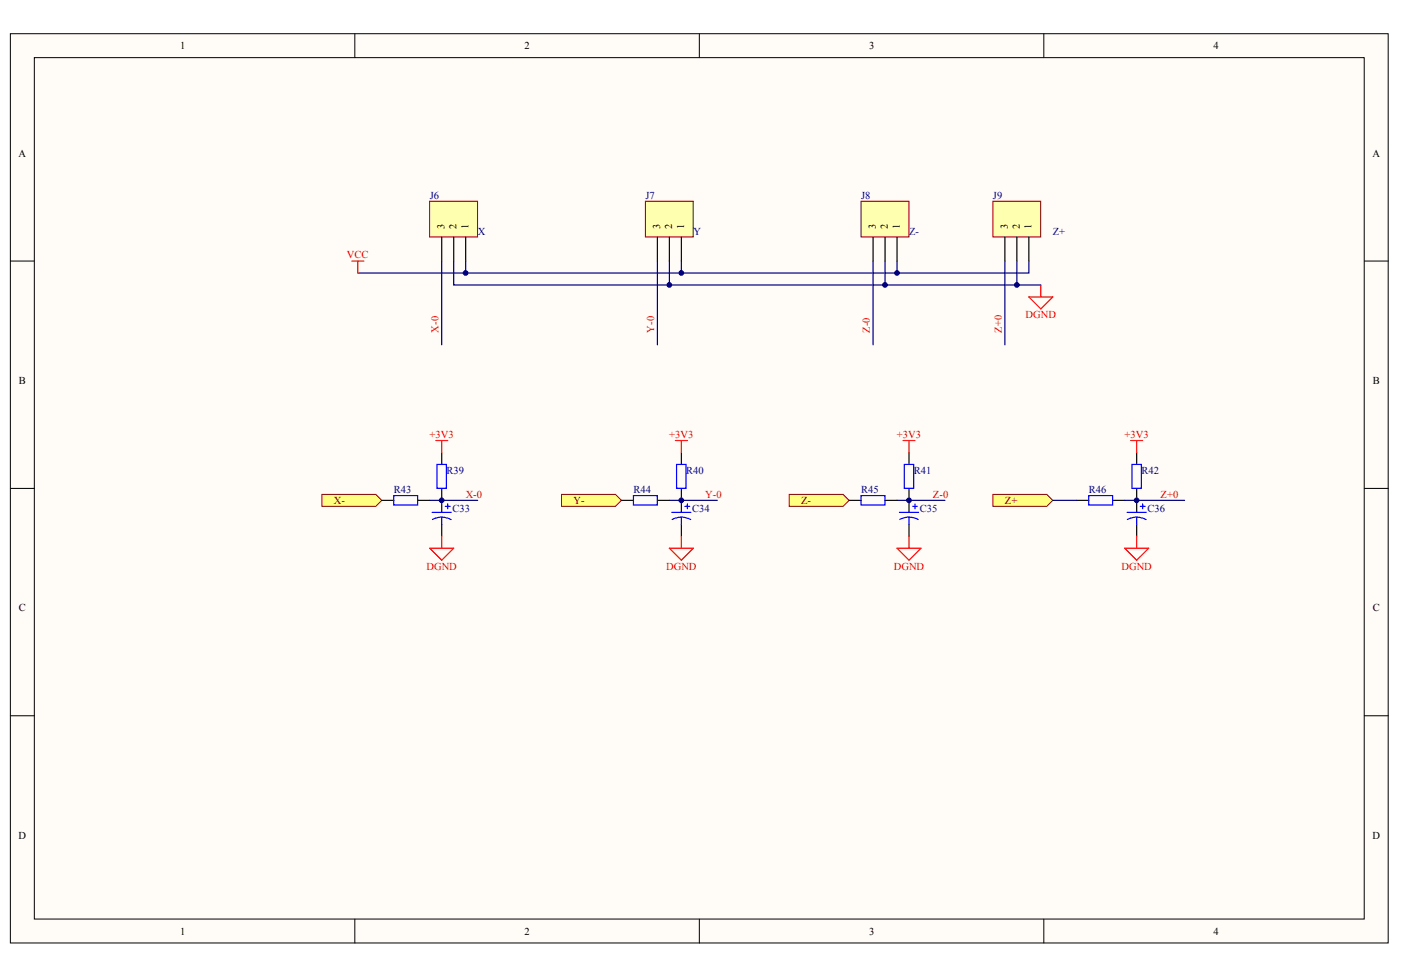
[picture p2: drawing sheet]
<svg xmlns="http://www.w3.org/2000/svg" width="289mm" height="202mm" viewBox="0 0 289 202" stroke-linecap="round" stroke-linejoin="round" font-family="sans-serif">
<g fill="#fffcf8" stroke="#000" stroke-width=".21">
<path d="M2.1 7h284.2v187.5h-284.2z"/>
<path d="M7.1 11.9h274.2v177.7h-274.2z"/>
</g>
<path d="M73.2 7v4.9M144.2 7v4.9M215.3 7v4.9M2.1 53.8h5M281.4 53.8h4.9M2.1 100.7h5M281.4 100.7h4.9M2.1 147.6h5M281.4 147.6h4.9M73.2 189.6v4.9M144.2 189.6v4.9M215.3 189.6v4.9" fill="none" stroke="#000" stroke-width=".21"/>
<path d="M177.6 41.5h9.8v7.4h-9.8z" fill="#ffffb0" stroke="#800000" stroke-width=".21"/>
<path d="M180.1 48.9v4.9M182.5 48.9v4.9M185 48.9v4.9" fill="none" stroke="#000" stroke-width=".25"/>
<path d="M133.1 41.5h9.9v7.4h-9.9z" fill="#ffffb0" stroke="#800000" stroke-width=".21"/>
<path d="M135.6 48.9v4.9M138 48.9v4.9M140.5 48.9v4.9" fill="none" stroke="#000" stroke-width=".25"/>
<path d="M135.6 53.8v17.3M140.5 53.8v2.5M180.1 53.8v17.3M182.5 53.8v5" fill="none" stroke="#000080" stroke-width=".25"/>
<path d="M66.4 102h11.1l1.2 1.2-1.2 1.2h-11.1z" fill-rule="evenodd" fill="#ffff80" stroke="#800000" stroke-width=".21"/>
<path d="M140.5 93.3v2.5M140.5 100.7v5M140.5 108.1v2.5" fill="none" stroke="#000" stroke-width=".25"/>
<path d="M139.5 95.8h2v4.9h-2zM138.5 105.7h4M140.5 106.7l1.2 .2 .7 .3M140.5 106.7l-1.2 .1-.7 .4M140.5 106.7v1.4M141.3 104.4h.9M141.8 104v.9" fill="none" stroke="#00f" stroke-width=".25"/>
<path d="M139.3 90.9h2.5M140.5 90.9v2.4M138 113.1h5l-2.5 2.5zM140.5 110.6v2.5" fill="none" stroke="#f00" stroke-width=".25"/>
<path d="M162.8 102h11.1l1.2 1.2-1.2 1.2h-11.1z" fill-rule="evenodd" fill="#ffff80" stroke="#800000" stroke-width=".21"/>
<path d="M187.5 93.3v2.5M187.5 100.7v5M187.5 108.1v2.5" fill="none" stroke="#000" stroke-width=".25"/>
<path d="M186.5 95.8h1.9v4.9h-1.9zM185.5 105.7h3.9M187.5 106.7l1.2 .2 .7 .3M187.5 106.7l-1.2 .1-.8 .4M187.5 106.7v1.4M188.2 104.4h1M188.7 104v.9" fill="none" stroke="#00f" stroke-width=".25"/>
<path d="M186.2 90.9h2.5M187.5 90.9v2.4M185 113.1h4.9l-2.4 2.5zM187.5 110.6v2.5" fill="none" stroke="#f00" stroke-width=".25"/>
<path d="M185 53.8v2.5h-111.2" fill="none" stroke="#000080" stroke-width=".25"/>
<path d="M115.8 102h11.1l1.3 1.2-1.3 1.2h-11.1z" fill-rule="evenodd" fill="#ffff80" stroke="#800000" stroke-width=".21"/>
<path d="M88.6 41.5h9.9v7.4h-9.9z" fill="#ffffb0" stroke="#800000" stroke-width=".21"/>
<path d="M91.1 48.9v4.9M93.6 48.9v4.9M96 48.9v4.9M91.1 93.3v2.5M78.7 103.2h2.5M86.2 103.2h2.4M91.1 100.7v5M91.1 108.1v2.5M128.2 103.2h2.4M135.6 103.2h2.4M175.1 103.2h2.5M182.5 103.2h2.5" fill="none" stroke="#000" stroke-width=".25"/>
<path d="M91.1 53.8v17.3M93.6 53.8v5h44.4M96 53.8v2.5M138 53.8v5h76.6M88.6 103.2h9.9M138 103.2h9.9M185 103.2h9.9" fill="none" stroke="#000080" stroke-width=".25"/>
<path d="M90.1 95.8h2v4.9h-2zM81.2 102.2h4.9v2h-4.9zM89.1 105.7h4M91.1 106.7l1.2 .2 .7 .3M91.1 106.7l-1.2 .1-.7 .4M91.1 106.7v1.4M91.8 104.4h1M92.3 104v.9M130.6 102.2h4.9v2h-4.9zM177.6 102.2h4.9v2h-4.9z" fill="none" stroke="#00f" stroke-width=".25"/>
<path d="M72.6 53.8h2.4M73.8 53.8v2.5M214.6 58.8v2.5M212.2 61.3h4.9l-2.5 2.4zM89.9 90.9h2.4M91.1 90.9v2.4M88.6 113.1h5l-2.5 2.5zM91.1 110.6v2.5" fill="none" stroke="#f00" stroke-width=".25"/>
<path d="M204.8 102h11.1l1.2 1.2-1.2 1.2h-11.1z" fill-rule="evenodd" fill="#ffff80" stroke="#800000" stroke-width=".21"/>
<path d="M234.4 93.3v2.5M222.1 103.2h2.4M229.5 103.2h2.4M234.4 100.7v5M234.4 108.1v2.5" fill="none" stroke="#000" stroke-width=".25"/>
<path d="M233.4 95.8h2v4.9h-2zM224.5 102.2h4.9v2h-4.9zM232.4 105.7h4M234.4 106.7l1.2 .2 .7 .3M234.4 106.7h-.8l-1.1 .5M234.4 106.7v1.4M235.2 104.4h.9M235.7 104v.9" fill="none" stroke="#00f" stroke-width=".25"/>
<path d="M233.2 90.9h2.5M234.4 90.9v2.4M231.9 113.1h5l-2.5 2.5zM234.4 110.6v2.5" fill="none" stroke="#f00" stroke-width=".25"/>
<path d="M217.1 103.2h5M231.9 103.2h12.4" fill="none" stroke="#000080" stroke-width=".25"/>
<path d="M204.8 41.5h9.8v7.4h-9.8z" fill="#ffffb0" stroke="#800000" stroke-width=".21"/>
<path d="M207.2 48.9v4.9M209.7 48.9v4.9M212.2 48.9v4.9" fill="none" stroke="#000" stroke-width=".25"/>
<path d="M207.2 53.8v17.3M209.7 53.8v5M212.2 53.8v2.5h-27.2" fill="none" stroke="#000080" stroke-width=".25"/>
<g fill="#000080" stroke="#000080" stroke-width=".21">
<circle cx="91.1" cy="103.2" r=".48"/>
<circle cx="96" cy="56.3" r=".49"/>
<circle cx="138" cy="58.8" r=".48"/>
<circle cx="140.5" cy="103.2" r=".48"/>
<circle cx="140.5" cy="56.3" r=".48"/>
<circle cx="182.5" cy="58.8" r=".48"/>
<circle cx="185" cy="56.3" r=".48"/>
<circle cx="187.5" cy="103.2" r=".48"/>
<circle cx="209.7" cy="58.8" r=".48"/>
<circle cx="234.4" cy="103.2" r=".48"/>
</g>
<g font-size="2.2">
<text x="37.1" y="10.1">1</text>
<text x="108.2" y="10.1">2</text>
<text x="179.2" y="10.1">3</text>
<text x="250.3" y="10.1">4</text>
<text x="3.8" y="32.3">A</text>
<text x="283.1" y="32.3">A</text>
<text x="3.9" y="79.2">B</text>
<text x="283.1" y="79.2">B</text>
<text x="3.9" y="126.1">C</text>
<text x="283.1" y="126.1">C</text>
<text x="3.8" y="173">D</text>
<text x="283.1" y="173">D</text>
<text x="37.1" y="192.8">1</text>
<text x="108.2" y="192.8">2</text>
<text x="179.2" y="192.8">3</text>
<text x="250.3" y="192.8">4</text>
</g>
<g font-size="2.2" fill="#000080">
<text x="88.6" y="41">J6</text>
<text x="133.1" y="41">J7</text>
<text x="177.6" y="41">J8</text>
<text x="204.8" y="41">J9</text>
<text x="98.5" y="48.4">X</text>
<text x="143" y="48.4">Y</text>
<text x="187.5" y="48.4">Z-</text>
<text x="217.1" y="48.4">Z+</text>
<text x="81.2" y="101.7">R43</text>
<text x="92.1" y="97.7">R39</text>
<text x="130.6" y="101.7">R44</text>
<text x="141.5" y="97.7">R40</text>
<text x="177.6" y="101.7">R45</text>
<text x="188.5" y="97.7">R41</text>
<text x="224.5" y="101.7">R46</text>
<text x="235.4" y="97.7">R42</text>
<text x="93.3" y="105.6">C33</text>
<text x="142.7" y="105.6">C34</text>
<text x="189.7" y="105.6">C35</text>
<text x="236.6" y="105.6">C36</text>
</g>
<g font-size="2.2" fill="#f00">
<text x="71.5" y="53.3">VCC</text>
<text x="211.5" y="65.7">DGND</text>
<text x="88.6" y="90.3">+3V3</text>
<text x="138" y="90.3">+3V3</text>
<text x="185" y="90.3">+3V3</text>
<text x="231.9" y="90.3">+3V3</text>
<text x="96" y="102.7">X-0</text>
<text x="145.5" y="102.7">Y-0</text>
<text x="192.4" y="102.7">Z-0</text>
<text x="239.4" y="102.7">Z+0</text>
<text x="88" y="117.5">DGND</text>
<text x="137.4" y="117.5">DGND</text>
<text x="184.3" y="117.5">DGND</text>
<text x="231.3" y="117.5">DGND</text>
</g>
<g font-size="2.2" fill="#800000">
<text x="68.9" y="103.9">X-</text>
<text x="118.3" y="103.9">Y-</text>
<text x="165.2" y="103.9">Z-</text>
<text x="207.2" y="103.9">Z+</text>
</g>
<g font-size="2.1">
<text x="91.7" y="47.2" transform="rotate(-90 91.7 47.2)">3</text>
<text x="94.1" y="47.2" transform="rotate(-90 94.1 47.2)">2</text>
<text x="96.6" y="47.2" transform="rotate(-90 96.6 47.2)">1</text>
<text x="136.2" y="47.2" transform="rotate(-90 136.2 47.2)">3</text>
<text x="138.6" y="47.2" transform="rotate(-90 138.6 47.2)">2</text>
<text x="141.1" y="47.2" transform="rotate(-90 141.1 47.2)">1</text>
<text x="180.6" y="47.2" transform="rotate(-90 180.6 47.2)">3</text>
<text x="183.1" y="47.2" transform="rotate(-90 183.1 47.2)">2</text>
<text x="185.6" y="47.2" transform="rotate(-90 185.6 47.2)">1</text>
<text x="207.8" y="47.2" transform="rotate(-90 207.8 47.2)">3</text>
<text x="210.3" y="47.2" transform="rotate(-90 210.3 47.2)">2</text>
<text x="212.8" y="47.2" transform="rotate(-90 212.8 47.2)">1</text>
</g>
<g font-size="2.1" fill="#f00">
<text x="90.4" y="68.7" transform="rotate(-90 90.4 68.7)">X-0</text>
<text x="134.9" y="68.7" transform="rotate(-90 134.9 68.7)">Y-0</text>
<text x="179.4" y="68.7" transform="rotate(-90 179.4 68.7)">Z-0</text>
<text x="206.6" y="68.7" transform="rotate(-90 206.6 68.7)">Z+0</text>
</g>
</svg>
